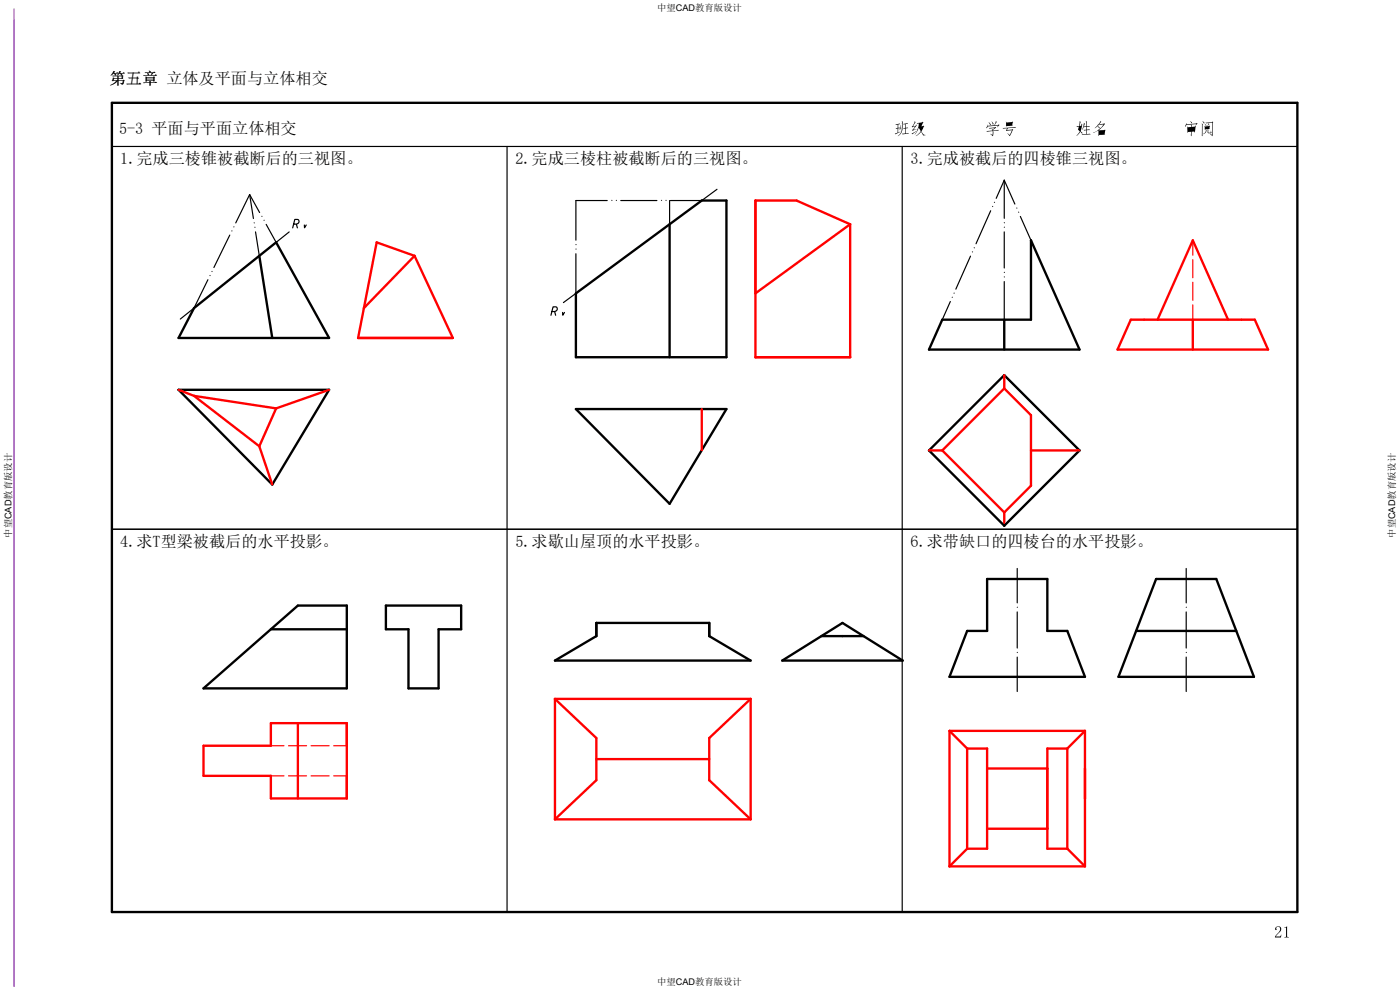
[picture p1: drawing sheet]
<svg xmlns="http://www.w3.org/2000/svg" width="297mm" height="210mm" viewBox="0 0 297 210" stroke-linecap="round" stroke-linejoin="round" font-family="sans-serif">
<path d="M23.7 31.1h251.5M107.6 31.1v162.4M191.4 31.1v162.4M152.1 40.2l-3.2 2.3M23.7 112.3h251.5" fill="none" stroke="#000" stroke-width=".25"/>
<path d="M3 1.9v207.3" fill="none" stroke="#a15cb8" stroke-width=".25"/>
<!-- layer: 0 -->
<g fill="none" stroke="#000" stroke-width=".5">
<path d="M23.7 21.8h251.5v171.7h-251.5zM55 54.3l2.8 17.4M142.1 47.6v28.2M41.2 65.4l17.4-14 11.2 20.3h-31.9zM122.2 62.2l26.7-19.7h5.2v33.3h-31.9zM199.9 67.8h18.8v-16.8l10.3 23.2h-31.9zM213 79.6l16 15.9-16 16-15.9-16zM213 67.8v6.4M37.9 82.7h31.9l-12 20.1zM122.2 86.8h31.9l-12 20.1zM57.5 133.5h16.1M81.9 128.5h15.9v5h-4.8v12.5h-6.3v-12.5h-4.8z"/>
<path d="M174.3 134.9h8.9M209.4 122.8h12.8v11h4.2l3.8 9.8h-28.8l3.8-9.8h4.2zM241 133.8h21.3M245.3 122.8h12.7l8 20.8h-28.7zM43.2 146l20-17.5h10.4v17.5zM117.7 140.1l8.8-5.2v-2.8h24v2.8l8.7 5.2zM165.9 140.1l12.8-8 12.8 8z"/>
</g>
<g fill="#000">
<path d="M189.9 26.4l1-.2 .1 .1-.4 .1v.7l.2-.1 .1 .2h-.3l-.1 .9 .5-.1-1 .5-.2-.2 .6-.2v-.8h-.3l-.1-.1 .4-.1v-.7l-.3 .1z" fill-rule="evenodd"/>
<path d="M191.1 26.5l.1 .4-.3 .6-.1-.2z" fill-rule="evenodd"/>
<path d="M191.3 25.7l.3 .2-.1 .7a2.44 2.44 0 0 1-1 2.3 3.2 3.2 0 0 0 .8-3.2z" fill-rule="evenodd"/>
<path d="M191.6 26.3l.9-.2 .1 .1-.5 .1v.8l.4-.1 .2 .2-.6 .1v1l.6-.1 .1 .1-1.3 .2-.2-.2h.7v-1l-.4-.1 .4-.1v-.7z" fill-rule="evenodd"/>
<path d="M193.4 28.3l1-.4-.8 .6z" fill-rule="evenodd"/>
<path d="M194 25.7l.2 .3-.5 .8 .5-.1 .1-.3 .2 .3-.8 .8 .8-.1-.9 .3-.1-.2 .6-.7-.6 .2-.1-.2 .4-.4z" fill-rule="evenodd"/>
<path d="M194.5 26.1l1.1-.1 .1-.2 .2 .2-.4 .8 .4-.2 .2 .2-.6 1.1 .5 .7 .3 .1h-.5l-.4-.8-.7 .8-.4 .1a1.29 1.29 0 0 0 1-1.1l-.4-.6a2.22 2.22 0 0 1-.9 1.4l.4-.5 .5-1.1v-.7l-.3 .1z" fill-rule="evenodd"/>
<path d="M195 26.2l.6-.1-.4 .7 .2 .2 .4-.1-.4 .8-.4-.7-.1 .1 .2-.8z" fill-rule="evenodd"/>
<path d="M209.5 26.4v.3l1.4-.1 .4-.9 .2 .2-.5 .7 .8-.1 .1-.1 .1 .1-.4 .5 .1-.4-2.2 .2-.2 .4-.1-.2z" fill-rule="evenodd"/>
<path d="M209.7 25.9l.5 .5-.1 .2z" fill-rule="evenodd"/>
<path d="M210.4 25.8l.4 .4-.2 .3z" fill-rule="evenodd"/>
<path d="M209.8 27.1l1.4-.2 .1 .2-.6 .6 1.1-.2 .1 .2-1.2 .1-.1 1.1-.5-.5 .4 .2 .1-.8-1.2 .1-.2-.1 1.3-.1-.1-.3 .2 .1 .4-.3-1.1 .1z" fill-rule="evenodd"/>
<path d="M213.4 25.8l.1 .2 1.2-.1 .1-.1 .1 .1-.2 .6 .2 .2-1.3 .1-.2-.2z" fill-rule="evenodd"/>
<path d="M213.6 26.1l1.1-.1-.1 .5-1 .1z" fill-rule="evenodd"/>
<path d="M212.7 27.1l2.7-.2 .2 .2-1.8 .1-.2 .4 1.2-.2 .2 .1-.8 1.4-.5-.6 .5 .3 .5-1-1.2 .2-.1-.2 .2-.4a.79 .79 0 0 1-.9-.1z" fill-rule="evenodd"/>
<path d="M229.1 25.7l.2 .2-.3 .8h.4v-.5l.2 .2-.4 1.4 .4 .4v.2l-.4-.4-.6 .7-.2 .1a1.12 1.12 0 0 0 .6-1l-.3-.3 .2-.6-.4 .1-.1-.2 .5-.1z" fill-rule="evenodd"/>
<path d="M229 26.8h.4l-.3 .9-.3-.2z" fill-rule="evenodd"/>
<path d="M229.9 26.1l.3 .2-.3 .5h.5v-1.2l.2 .3-.1 .9 .6-.1 .1 .2h-.7v.6l.6-.1 .1 .2h-.7v.8h.7l.2 .1-.9 .1a.89 .89 0 0 1-1-.1l.9-.1v-.8l-.4 .1-.1-.2h.5v-.6h-.5l-.4 .6z" fill-rule="evenodd"/>
<path d="M233.4 25.7l.2 .2-.4 .5 1.1-.3 .1 .2-1.3 1.3 1.3-.1 .1 .1-.2 .9 .2 .1h-1.3l-.1 .3-.1-.3v-.9l-1.1 .5a4.8 4.8 0 0 0 2.2-1.8l-.8 .1-.1-.1-.3 .3 .4 .3-.1 .3-.4-.5-.5 .4z" fill-rule="evenodd"/>
<path d="M233.2 27.8l1.1-.1-.1 .8h-1z" fill-rule="evenodd"/>
<path d="M252 27.1h.7v.3h-.6l.2 .2 .4-.1v.3l-.7 .1z" fill-rule="evenodd"/>
<path d="M252.5 25.7l.4 .3-.1 .2z" fill-rule="evenodd"/>
<path d="M251.6 26.1l.1 .3 2.1-.2 .1-.1 .2 .1-.5 .4 .2-.3-1.1 .1 .2 .2-.1 .3 .8-.2 .1 .2-.3 1.2-.1-.2h-.5l-.1 1-.1-.3 .1-.6h-.7v.2l-.1-.2-.1-1.2 .2 .2 .7-.1-.1-.5-.9 .1-.2 .4-.1-.2z" fill-rule="evenodd"/>
<path d="M252.8 27.1l.7-.1-.1 .9-.2-.2-.4 .1v-.3l.5-.1h-.5z" fill-rule="evenodd"/>
<path d="M254.9 26.2l.3 .2-.1 2.5-.2-.3z" fill-rule="evenodd"/>
<path d="M255.1 25.7l.4 .3-.1 .2z" fill-rule="evenodd"/>
<path d="M255.7 27l.8-.1-.1 .4h-.7z" fill-rule="evenodd"/>
<path d="M255.5 26.7l.1 .1 1-.2 .1 .2v.6l-1 .1z" fill-rule="evenodd"/>
<path d="M255.6 26.3l.3 .3-.1 .1z" fill-rule="evenodd"/>
<path d="M255.8 27.5l.2 .2a.93 .93 0 0 1-.8 .8v-.1a.74 .74 0 0 0 .6-.8z" fill-rule="evenodd"/>
<path d="M256.4 26.1l.2 .3-.4 .3z" fill-rule="evenodd"/>
<path d="M256.2 27.5l.2 .1v.5h.5v-.4l.2 .5-.8 .1z" fill-rule="evenodd"/>
<path d="M255.7 26l1.4-.1 .1-.1 .2 .1-.2 3-.5-.5 .4 .2 .1-2.6-1.3 .2z" fill-rule="evenodd"/>
<path d="M270.6 196.7a.68 .68 0 0 1 1.1 0 .68 .68 0 0 1-.2 1l-.9 1h.9l.3-.4-.1 .6h-1.2v-.3l.6-.7a.69 .69 0 0 0 .5-.7 .69 .69 0 0 0-.6-.6 .41 .41 0 0 0-.2 .6h-.3z" fill-rule="evenodd"/>
<path d="M272.4 196.7l.6-.2v2.1l.4 .3h-1l.4-.3v-1.7z" fill-rule="evenodd"/>
</g>
<g fill="none" stroke="#f00" stroke-width=".5">
<path d="M79.9 51.4l8 2.9 8.2 17.4h-20.1zM87.9 54.3l-10.7 11.1M160.3 42.5h8.7l11.4 5.1v28.2h-20.1zM180.4 47.6l-20.1 14.6M213 79.6v2.8M239.9 67.8h26.3l2.8 6.4h-31.9zM245.6 67.8l7.4-16.8 7.5 16.8M253 67.8v6.4M37.9 82.7l3.3 1.3M41.2 84l13.8 10.7M41.2 84l17.4 2.6M55 94.7l2.8 8.1"/>
<path d="M58.6 86.6l-3.6 8.1M69.8 82.7l-11.2 3.9M148.9 86.8v8.7M197.1 95.5h2.8M199.9 95.5l13.1 13.2M213 82.4l-13.1 13.1M213 82.4l5.7 5.7v14.9l-5.7 5.7M218.7 95.5h10.3M213 108.7v2.8M43.2 158.2h14.3v-4.8h16.1v16h-16.1v-4.8h-14.3zM63.2 153.4v16M117.7 148.3h41.5"/>
<path d="M117.7 148.3l8.8 8.3v8.9l-8.8 8.3M117.7 148.3v25.5M159.2 148.3l-8.7 8.3v8.9l8.7 8.3M159.2 148.3v25.5M201.4 155h28.8M201.4 155v28.8M201.4 155l3.8 3.8M205.2 158.8h4.2v21.2h-4.2M205.2 158.8v21.2M226.4 158.8h-4.2v21.2h4.2M226.4 158.8v21.2M230.2 155l-3.8 3.8"/>
<path d="M230.2 155v28.8M117.7 173.8h41.5M126.5 161h24M209.4 175.8h12.8M209.4 163h12.8M201.4 183.8h28.8M205.2 180l-3.8 3.8M226.4 180l3.8 3.8"/>
</g>
<g fill="none" stroke="#000" stroke-width=".25">
<path d="M213 38.2l-1.7 3.9M213 38.2v8.1M213 38.2l2.3 5.1M44.1 59.3l-2.9 6.1-3 2.3M48.7 49.9l-3.3 6.8M53 41.3l-3 6M53 41.3l.8 5M53 41.3l2.1 3.8M54.2 49.2l.8 5.1M56.5 47.6l2.1 3.8 2.7-2.2M62.3 47.5h.6a.51 .51 0 0 0 .5-.4 .51 .51 0 0 0-.3-.6h-.6l-.4 1.8M62.9 47.6l.2 .7"/>
<path d="M122.2 53.8v8.4l-2.7 2M128.8 42.5h-6.6v8.4M131.7 42.5h7.7M142.1 42.5v5.1M142.2 42.5h6.7M205.9 54.3l-3.1 7M210.2 44.7l-3.1 7M213 49.2v7.7M213 59.7v8.1M216.5 45.9l2.2 5.1M119.4 66.3v.6l.4-.6M201.6 64l-1.7 3.8"/>
</g>
<g fill="none" stroke="#000" stroke-width=".21">
<path d="M44.5 58.5h.1M45 57.6h.1M49.2 49h.1M49.6 48.1h.1M53.9 47.3h.1M54.1 48.2h.1M55.5 45.9h.1M56 46.8h.1M122.2 52.9h.1M122.2 51.9h.1M129.8 42.5h.1M130.7 42.5h.1"/>
<path d="M140.3 42.5h.1M141.3 42.5h.1M206.3 53.5h.1M206.7 52.6h.1M210.6 43.8h.1M210.9 42.9h.1M213 58.8h.1M213 57.8h.1M213 48.2h.1M213 47.3h.1M215.7 44.2h.1M216.1 45h.1"/>
<path d="M202 63.1h.1M202.4 62.2h.1"/>
</g>
<path d="M64.6 47.7v.6l.4-.6M117.1 66.1h.6a.51 .51 0 0 0 .5-.4 .51 .51 0 0 0-.3-.6h-.6l-.4 1.8M117.7 66.1l.2 .8" fill="none" stroke="#000" stroke-width=".25"/>
<path d="M253 51v3.1M253 55.1v3.8M253 59.9v3.8M253 64.7v3.1M57.5 158.2h2.7M61.2 158.2h3.8M66 158.2h3.8M70.8 158.2h2.8M57.5 164.6h2.7M61.2 164.6h3.8M66 164.6h3.8M70.8 164.6h2.8" fill="none" stroke="#f00" stroke-width=".25"/>
<path d="M215.8 120.6v7.3M215.8 129.8v7.7M215.8 139.4v7.3M251.6 120.6v7.3M251.6 129.8v7.7M251.6 139.4v7.3" fill="none" stroke="#000" stroke-width=".25"/>
<path d="M215.8 138.4h.1M215.8 128.8h.1M251.6 138.4h.1M251.6 128.8h.1" fill="none" stroke="#000" stroke-width=".21"/>
<g font-size="3.4">
<text x="23.3" y="17.7">第五章 立体及平面与立体相交</text>
<text x="23.3" y="17.7">第三章</text>
<text x="25.3" y="28.5">5-3 平面与平面立体相交</text>
<text x="25.5" y="34.8">1.完成三棱锥被截断后的三视图。</text>
<text x="109.4" y="34.8">2.完成三棱柱被截断后的三视图。</text>
<text x="193.2" y="34.8">3.完成被截后的四棱锥三视图。</text>
<text x="25.5" y="116">4.求T型梁被截后的水平投影。</text>
<text x="109.4" y="116">5.求歇山屋顶的水平投影。</text>
<text x="193.2" y="116">6.求带缺口的四棱台的水平投影。</text>
</g>
<g font-size="2">
<text x="139.4" y="2.4">中望CAD教育版设计</text>
<text x="2.4" y="114.1" transform="rotate(-90 2.4 114.1)">中望CAD教育版设计</text>
<text x="296" y="114.1" transform="rotate(-90 296 114.1)">中望CAD教育版设计</text>
<text x="139.4" y="209">中望CAD教育版设计</text>
</g>
</svg>
